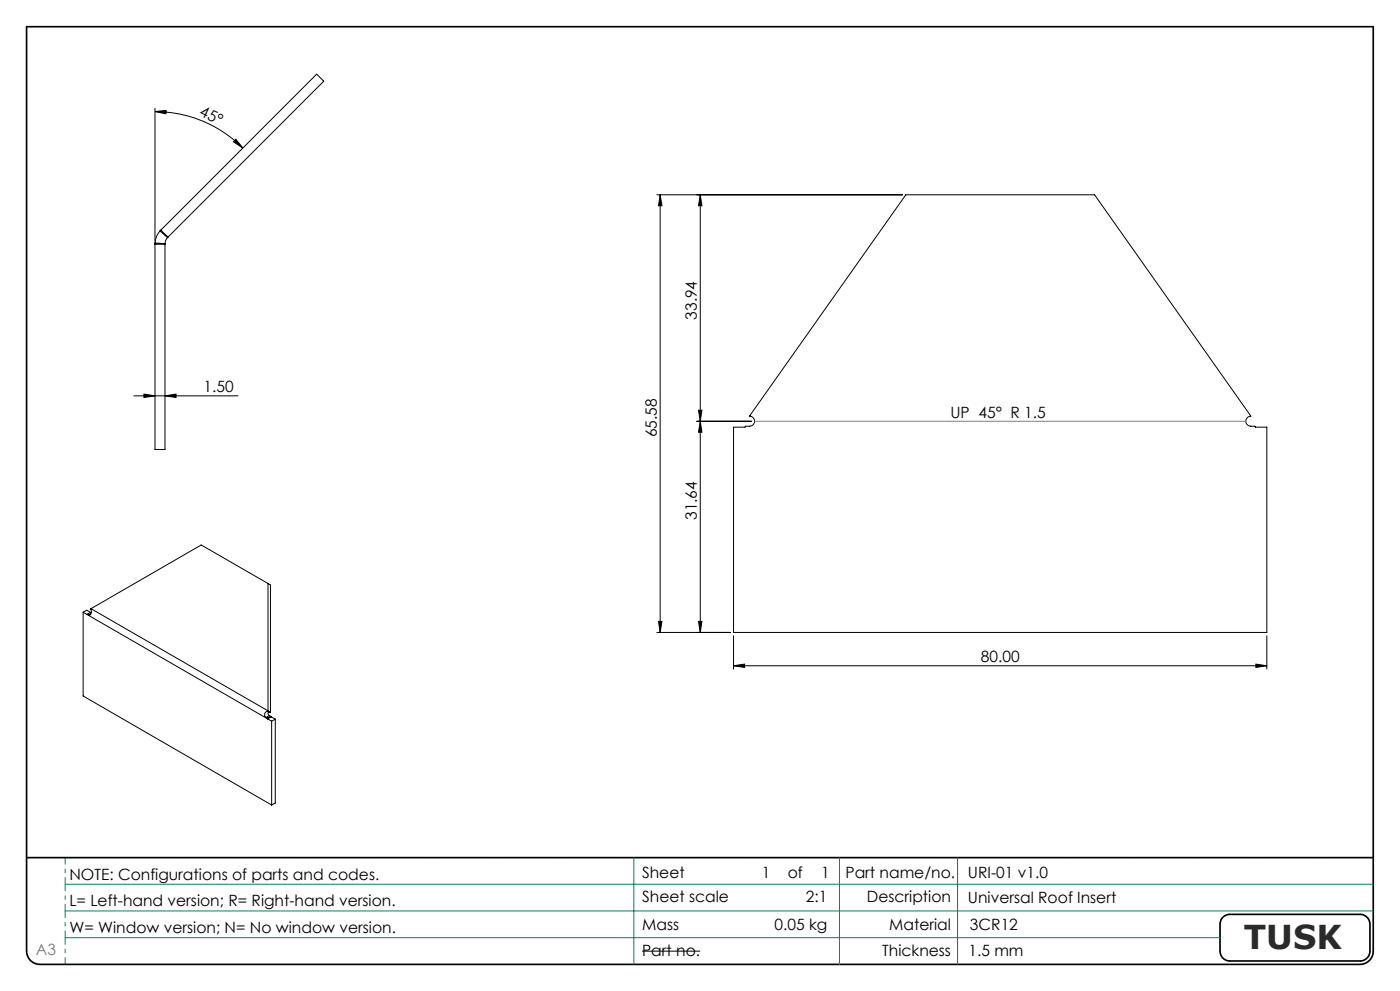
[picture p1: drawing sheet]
<svg xmlns="http://www.w3.org/2000/svg" width="420mm" height="297mm" viewBox="0 0 420 297" stroke-linecap="round" stroke-linejoin="round" font-family="sans-serif">
<g fill="none" stroke="#000" stroke-width=".3">
<path d="M46.5 32.5v39.7M46.5 33.4l3.3-.3v1zM46.5 33.4a37.2 37.2 0 0 1 26.3 11M70.8 41.8l2 2.6-2.7-1.9zM197.1 58.4h73.7M198 58.4l.6 3.3h-1zM198 58.4v131.1M210.1 58.4l.5 3.3h-1.1zM210.1 58.4v131.1M271.7 58.4h56.7l46.8 66.3a1.5 1.5 0 0 0-1.5 1.5 1.5 1.5 0 0 0 1.5 1.5h1.3l.1 .3h3.4v61.5h-159.9v-61.5h3.4l.1-.3a2.32 2.32 0 0 0 2.5-.6 1.52 1.52 0 0 0-1.2-2.4zM46.5 72.8v61.9h3v-61.7M46.5 73.2h3"/>
<path d="M46.5 72.8l3 .2M48 69.2l2.3 2M48 69.2a6 6 0 0 0-1.5 3.6M48 69.2l47-47 2.1 2.1-46.7 46.8M48.3 69l2.1 2.1M50.3 71.2l-.6 .9-.2 .9M50.4 71.1l-.1 .1M40.1 118.6h31.3M43.2 118.1l3.3 .5-3.3 .5zM49.5 118.6l3.3-.5v1zM209.1 126.3h16.3M209.5 122.9h1.1l-.5 3.4z"/>
<path d="M210.1 126.3l.5 3.2h-1.1zM80.4 174.9l-20-11.6-33.1 19.1M80.4 174.9v38.1M80.4 174.9l.7 .4v38.3M24.9 183.5v25.1l56.6 32.7M24.9 183.5l1.2 .7M24.9 183.5l1.1-.6 1.2 .7M26.1 184.2l54.2 31.2M26.2 184.1l-.1 .1M26.2 184.1l.4 .2M27.2 184l-.6 .3M27.3 182.4l-.1 .2a1.33 1.33 0 0 1-.3 1.8l-.3-.1"/>
<path d="M27.3 182.4l53.1 30.6M27.4 183.6l-1.2 .5M197.1 189.5h22M197.6 186.2h1l-.6 3.3zM209.5 186.2h1.1l-.5 3.3zM220.1 199.5l3.3-.5v1zM220.1 190.5v10M220.1 199.5h159.9M376.8 199l3.2 .5-3.2 .5zM380 190.5v10M79.8 215l.5 .3M80.3 215.3v.1"/>
<path d="M80.3 215.4l1.2 .7M80.3 213.2a.99 .99 0 0 0-.9 .7 .99 .99 0 0 0 .4 1.1M80.3 213.2l.8 .4M80.4 213l.7 .5M80.4 213l-.1 .2M80.9 214.5l-1.1 .5M80.9 214.5l.4 .2M81.1 213.6h-.6a.56 .56 0 0 0 .4 .9M81.3 214.7l-1 .6M81.3 214.7l.1 .1M81.4 214.8l-1.1 .6M81.4 214.8l1.2 .7"/>
<path d="M81.5 216.1v25.2M82.6 215.5l-1.1 .6M82.6 215.5v25.2l-1.1 .6M192.6 285.1h17.5"/>
</g>
<path d="M8 8h404v277a4 4 0 0 1-4 4h-396a4 4 0 0 1-4-4zM8 257h404M366.8 275l.5-.5 1.5-.5h39.2a3 3 0 0 1 3 3v8a3 3 0 0 1-3 3h-39a2.95 2.95 0 0 1-3-3v-8.2l.3-1z" fill="none" stroke="#000" stroke-width=".5"/>
<path d="M19.5 273v-8M19.5 265v-8M19.5 281v-8M19.5 281v8" fill="none" stroke="#0a7d64" stroke-width=".3" stroke-dasharray="15.2 1.3 1.3 1.3" stroke-dashoffset="13.1" stroke-linecap="butt"/>
<path d="M19.5 257h392.5" fill="none" stroke="#0a7d64" stroke-width=".3" stroke-dasharray="15.2 1.3 1.3 1.3" stroke-dashoffset="1.9" stroke-linecap="butt"/>
<path d="M190.1 257v32M251.8 257v32M287.3 257v32M19.5 273h392.5M19.5 265h392.5M19.5 281h346.5" fill="none" stroke="#0a7d64" stroke-width=".3"/>
<path d="M226.4 126.3h147.3" fill="none" stroke="#808080" stroke-width=".3"/>
<g fill="#000">
<path d="M70.8 41.8l2 2.6-2.7-1.9zM46.5 33.4l3.3-.3v1z"/>
<path d="M43.2 118.1l3.3 .5-3.3 .5zM49.5 118.6l3.3-.5v1z"/>
<path d="M210.1 126.3l.5 3.2h-1.1zM209.5 186.2h1.1l-.5 3.3zM210.1 58.4l.5 3.3h-1.1zM209.5 122.9h1.1l-.5 3.4zM198 58.4l.6 3.3h-1zM197.6 186.2h1l-.6 3.3z"/>
<path d="M376.8 199l3.2 .5-3.2 .5zM220.1 199.5l3.3-.5v1z"/>
</g>
<text font-size="9.9" fill="#2a2a2a" x="373.1" y="284.4">TUSK</text>
<g font-size="4.7">
<text x="59.6" y="34.5" transform="rotate(25 59.6 34.5)">45°</text>
<text x="209.1" y="95.8" transform="rotate(-90 209.1 95.8)">33.94</text>
<text x="61.1" y="117.6">1.50</text>
<text x="285.1" y="125.2">UP 45° R 1.5</text>
<text x="197.1" y="131" transform="rotate(-90 197.1 131)">65.58</text>
<text x="209.1" y="155.9" transform="rotate(-90 209.1 155.9)">31.64</text>
<text x="294.3" y="198.5">80.00</text>
<text x="20.8" y="263.6">NOTE: Configurations of parts and codes.</text>
<text x="192.6" y="263.2">Sheet</text>
<text x="228.5" y="263.2">1</text>
<text x="236.3" y="263.2">of</text>
<text x="246.4" y="263.3">1</text>
<text x="253.6" y="263.3">Part name/no.</text>
<text x="290.4" y="263.2">URI-01 v1.0</text>
<text x="20.8" y="271.6">L= Left-hand version; R= Right-hand version.</text>
<text x="192.6" y="270.4">Sheet scale</text>
<text x="241.7" y="270.4">2:1</text>
<text x="260" y="270.4">Description</text>
<text x="290.4" y="270.6">Universal Roof Insert</text>
<text x="20.8" y="279.7">W= Window version; N= No window version.</text>
<text x="192.6" y="278.6">Mass</text>
<text x="232.4" y="278.6">0.05 kg</text>
<text x="266.8" y="278.6">Material</text>
<text x="291" y="278.6">3CR12</text>
<text x="192.6" y="286.4">Part no.</text>
<text x="264.7" y="286.4">Thickness</text>
<text x="290.6" y="286.4">1.5 mm</text>
</g>
<text font-size="4.7" fill="#787878" x="10.8" y="286.3">A3</text>
</svg>
